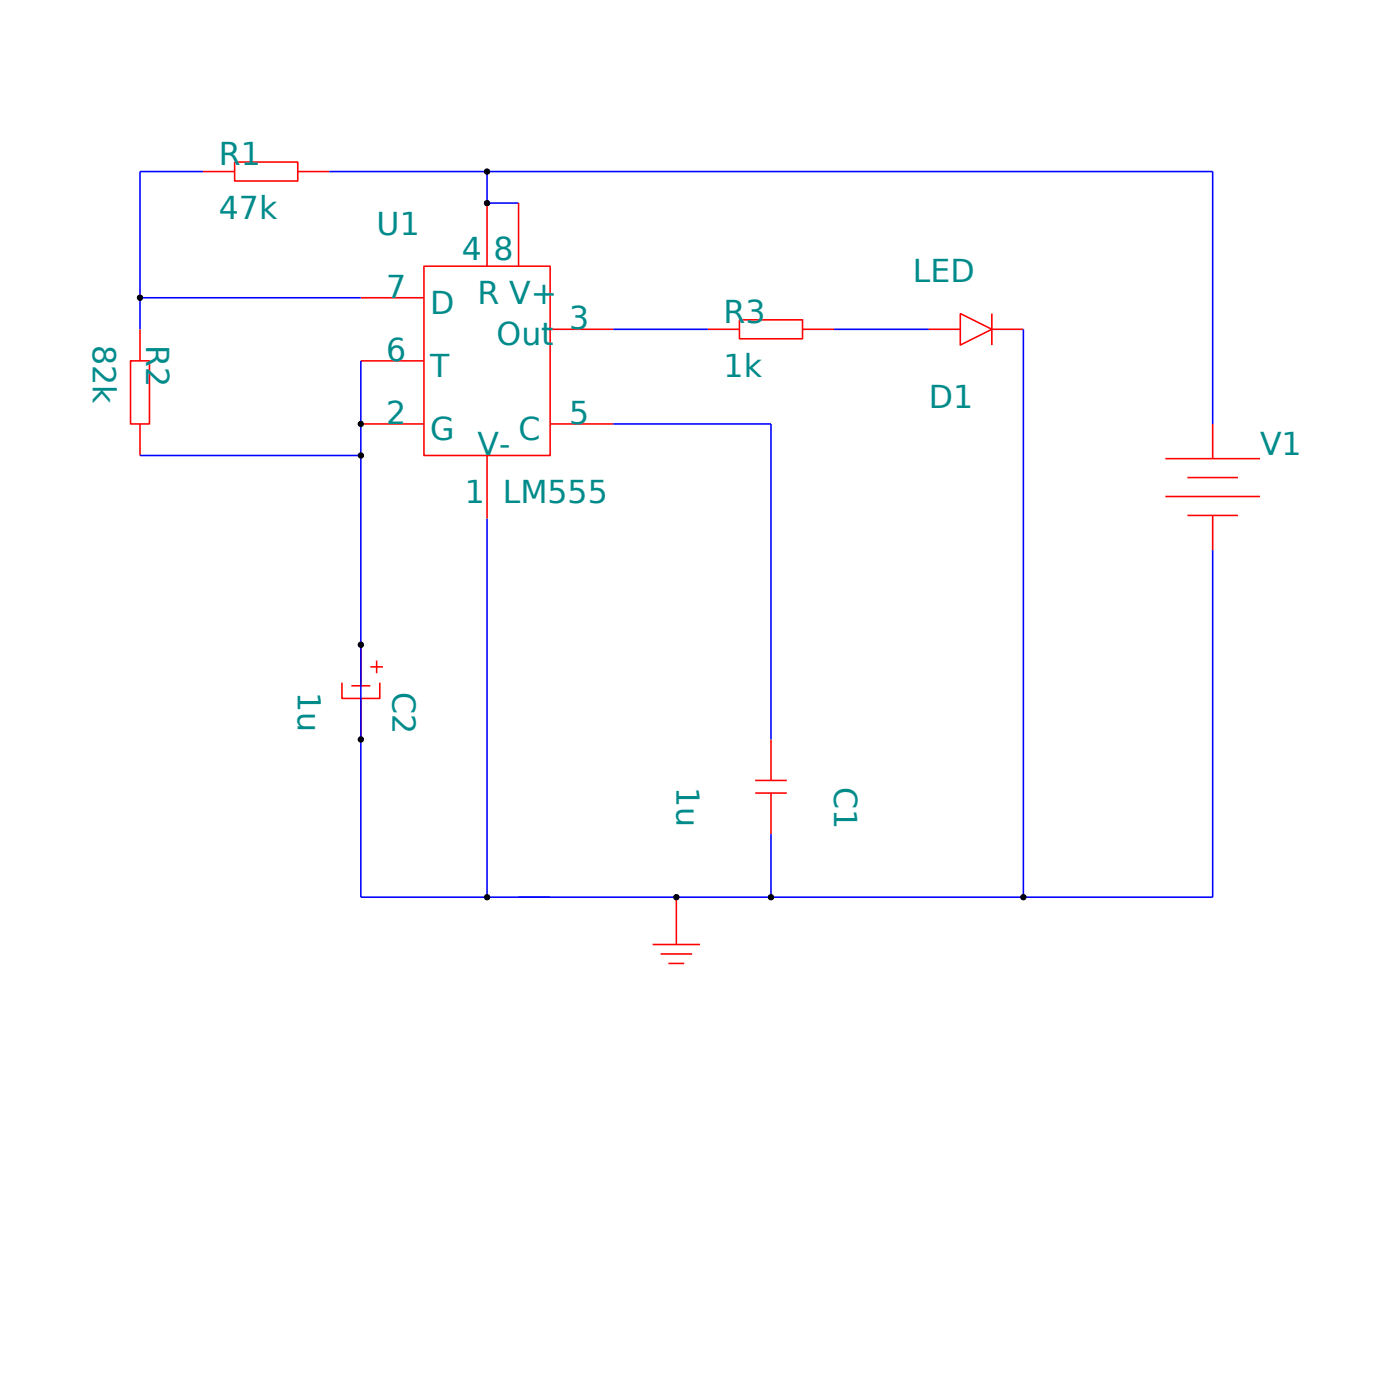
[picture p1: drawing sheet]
<svg xmlns="http://www.w3.org/2000/svg" width="176mm" height="176mm" viewBox="0 0 176 176" stroke-linecap="round" stroke-linejoin="round" font-family="sans-serif">
<g fill="none" stroke="#f00" stroke-width=".2">
<path d="M25.6 21.6h4M29.6 20.4h7.9v2.4h-7.9zM37.5 21.6h4M45.5 37.5h7.9M53.4 33.5h15.9v23.9h-15.9zM61.4 25.6v7.9M65.3 25.6v7.9M121 39.5l4 2-4 2zM125 39.5v4M16.4 45.5h2.4v7.9h-2.4zM17.6 41.5v4M17.6 53.4v4"/>
<path d="M45.5 53.4h7.9M45.5 45.5h7.9M61.4 57.4v7.9M69.3 41.5h8M69.3 53.4h8M89.2 41.5h4M93.2 40.3h7.9v2.4h-7.9zM101.1 41.5h4M117 41.5h4M125 41.5h3.9M146.8 57.8h11.9M152.8 53.4v4.4"/>
<path d="M146.8 62.6h11.9M149.6 64.9h6.4M149.6 60.2h6.4M152.8 64.9v4.4M43.1 86v2h4.7v-2M44.3 86.4h2.4M45.5 81.2v5.2M45.5 88v5.2M46.7 84h1.5M47.5 83.2v1.6M95.2 99.9h3.9M95.2 98.3h3.9"/>
<path d="M97.1 93.2v5.1M97.1 99.9v5.2M82.2 119h6M85.2 113v6M83.2 120.2h4M84.2 121.4h2"/>
</g>
<path d="M17.6 37.5h27.9M25.6 21.6h-8v19.9M41.5 21.6h111.3v31.8M61.4 21.6v4h3.9M17.6 57.4h27.9M45.5 45.5v67.5h107.3v-43.7M77.3 53.4h19.8v39.8M77.3 41.5h11.9M105.1 41.5h11.9M128.9 41.5v71.5M61.4 65.3v47.7M97.1 105.1v7.9" fill="none" stroke="#00f" stroke-width=".2"/>
<g fill="#000">
<circle cx="17.6" cy="37.5" r=".4"/>
<circle cx="61.4" cy="25.6" r=".4"/>
<circle cx="61.4" cy="21.6" r=".4"/>
<circle cx="45.5" cy="57.4" r=".4"/>
<circle cx="45.5" cy="53.4" r=".4"/>
<circle cx="45.5" cy="81.2" r=".4"/>
<circle cx="45.5" cy="93.2" r=".4"/>
<circle cx="61.4" cy="113" r=".4"/>
<circle cx="85.2" cy="113" r=".4"/>
<circle cx="97.1" cy="113" r=".4"/>
<circle cx="128.9" cy="113" r=".4"/>
</g>
<g font-size="4" fill="#008b8b">
<text x="27.6" y="20.8">R1</text>
<text x="27.6" y="27.6">47k</text>
<text x="47.5" y="29.6">U1</text>
<text x="58.2" y="32.7">4</text>
<text x="62.2" y="32.7">8</text>
<text x="115" y="35.5">LED</text>
<text x="48.6" y="37.5">7</text>
<text x="54.2" y="39.5">D</text>
<text x="60.2" y="38.3">R V+</text>
<text x="71.7" y="41.5">3</text>
<text x="91.2" y="40.7">R3</text>
<text x="11.7" y="43.5" transform="rotate(90 11.7 43.5)">82k</text>
<text x="18.4" y="43.5" transform="rotate(90 18.4 43.5)">R2</text>
<text x="48.6" y="45.5">6</text>
<text x="54.2" y="47.5">T</text>
<text x="62.6" y="43.5">Out</text>
<text x="91.2" y="47.5">1k</text>
<text x="48.6" y="53.4">2</text>
<text x="71.7" y="53.4">5</text>
<text x="117" y="51.4">D1</text>
<text x="54.2" y="55.4">G</text>
<text x="60.2" y="57.4">V-</text>
<text x="65.3" y="55.4">C</text>
<text x="158.7" y="57.4">V1</text>
<text x="58.6" y="63.4">1</text>
<text x="63.4" y="63.4">LM555</text>
<text x="37.5" y="87.2" transform="rotate(90 37.5 87.2)">1u</text>
<text x="49.4" y="87.2" transform="rotate(90 49.4 87.2)">C2</text>
<text x="85.2" y="99.1" transform="rotate(90 85.2 99.1)">1u</text>
<text x="105.1" y="99.1" transform="rotate(90 105.1 99.1)">C1</text>
</g>
</svg>
